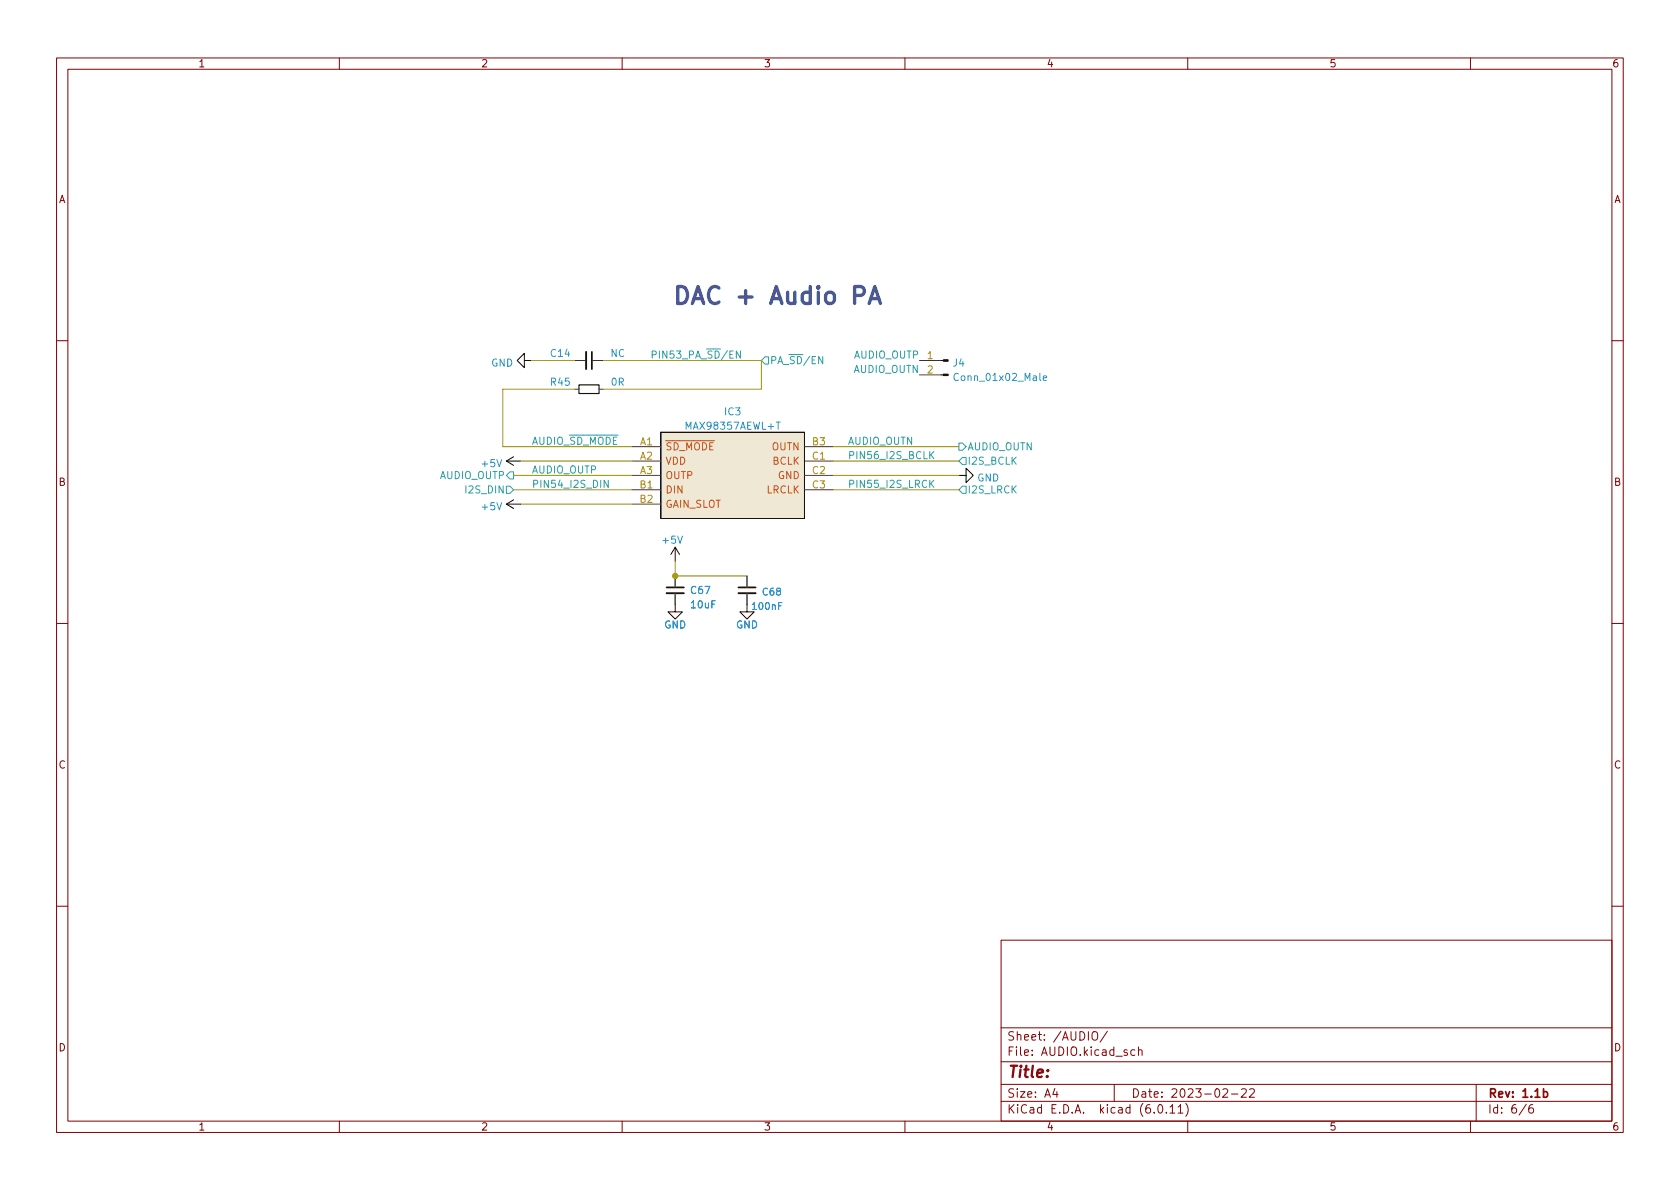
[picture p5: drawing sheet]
<svg xmlns="http://www.w3.org/2000/svg" width="297mm" height="210mm" viewBox="0 0 297 210" stroke-linecap="round" stroke-linejoin="round" font-family="sans-serif">
<g fill="none" stroke="#840000" stroke-width=".18">
<path d="M10 10.2h277v190.1h-277zM12 12.2h273v186.1h-273zM60 10.2v2M110 10.2v2M160 10.2v2M210 10.2v2M260 10.2v2M10 60.2h2M285 60.2h2M10 110.2h2M285 110.2h2M10 160.2h2"/>
<path d="M177 166.3h108v32h-108zM285 160.2h2M60 198.3v2M110 198.3v2M160 198.3v2M177 194.8h108M177 191.8h108M177 187.8h108M177 181.8h108M182.5 186.5v.1M182.5 185.7v.1M184.6 183.8v.1"/>
<path d="M184.6 183v.1M195.8 182.4l-1.3 1.9M197 191.8v3M201.3 185.8l.2-.2 .4 .1v.9M209.6 195.1a1.72 1.72 0 0 1 0 2.3M210 198.3v2M217.7 193.5h1.2M219.5 192.7l.6-.2 .2 .2 .1 .3-1 1h1M220.9 192.7l.6-.2 .2 .2 .1 .3-.9 1h.9M260 198.3v2M261 191.8v6.5M271 195.3a.6 .6 0 0 0-.7 .7v.5l.1 .3h.5l.2-.1 .1-.5-.2-.2-.4-.1-.3 .3"/>
</g>
<path d="M103.6 62.2v3.1M117.9 104.9h3M130.6 104.9h3" fill="none" stroke="#0a0a0a" stroke-width=".33"/>
<path d="M104.6 62.2v3.1M117.9 103.9h3M130.6 103.9h3" fill="none" stroke="#0a0a0a" stroke-width=".3"/>
<g fill="none" stroke="#493f36" stroke-width=".18">
<path d="M101.6 63.7h2M101.6 68.8h.8M104.6 63.7h2.1M105.9 68.8h.8M111.8 79h5M142.2 79h5.1M162.6 63.7h3.8M162.6 66.3h3.8M111.8 81.5h5M111.8 84.1h5M111.8 86.6h5M111.8 89.1h5"/>
<path d="M142.2 81.5h5.1M142.2 84.1h5.1M142.2 86.6h5.1M119.4 101.8v2.1M119.4 104.9v2M132.1 101.8v2.1M132.1 104.9v2"/>
</g>
<path d="M137.2 74.6h.7M137.6 74.6v1.3M183.9 66v1.1l.1 .2M184.5 66.9l.6-.1-.1-.3-.4-.1-.1 .2v.6h.5M87.9 81.3l.4 1.2 .4-1.2M87.9 88.9l.4 1.3 .4-1.3M119.8 94.8l.4 1.3 .5-1.3M138.2 106.5h-.5v1.3" fill="none" stroke="#268bd2" stroke-width=".18"/>
<g fill="none" stroke="#0a0a0a" stroke-width=".18">
<path d="M92.7 63.7v-1.2l-1.3 1.2 1.3 1.3v-1.3h1.3M116.8 76.4h25.4v15.3h-25.4zM166.4 66.3h.4M166.4 63.7h.4M89.5 81.5l1.3 .8M89.5 81.5h2.6M89.5 89.1l1.3 .8M89.5 89.1h2.6M90.8 80.8l-1.3 .7M90.8 88.4l-1.3 .7M119.4 96.8l-.8 1.2M119.4 96.8v2.5"/>
<path d="M119.4 96.8l.7 1.2M169.5 84.1h1.3v-1.3l1.3 1.3-1.3 1.2v-1.2M119.4 106.9v1.3h1.2l-1.2 1.3-1.3-1.3h1.3M132.1 106.9v1.3h1.2l-1.2 1.3-1.3-1.3h1.3"/>
</g>
<path d="M116.8 76.4h25.4v15.3h-25.4z" fill="#eee8d5" stroke="#eee8d5" stroke-width=".18"/>
<path d="M117.7 77.9h8.6" fill="none" stroke="#cb4b16" stroke-width=".18"/>
<g fill="#0a0a0a" stroke="#0a0a0a" stroke-width=".18">
<path d="M166.8 66.2h.8v.2h-.8z"/>
<path d="M166.8 63.6h.8v.3h-.8z"/>
</g>
<path d="M102.4 68.1h3.5v1.5h-3.5z" fill="none" stroke="#0a0a0a" stroke-width=".2"/>
<path d="M135.3 63.1h.6v1.3h-.6l-.7-.7zM139.5 62.7h2.5M165.1 79.8l-.7 .8M169.5 78.4h.7l.6 .6-.6 .6h-.7zM89.5 86h.7l.6 .6-.6 .6h-.7zM90.2 83.4h.6v1.3h-.6l-.7-.6zM107.5 84.9v1.3l-.7-1.3v1.3M164.6 85.5l.5 .7M164.6 80.4l.5 .7M165.1 84.9l-.7 .8M169.5 81.5l.7-.6h.6v1.3h-.6zM170.2 86h.6v1.2h-.6l-.7-.6z" fill="none" stroke="#2aa198" stroke-width=".18"/>
<path d="M94 63.7h7.6M101.6 68.8h-12.7v10.2h22.9M106.7 63.7h27.9v5.1h-27.9M147.3 79h22.2M90.8 84.1h21M90.8 86.6h21M92.1 89.1h19.7M92.1 81.5h19.7M119.4 99.3v2.5h12.7M147.3 84.1h22.2M147.3 86.6h22.2M147.3 81.5h22.2" fill="none" stroke="#990" stroke-width=".18"/>
<circle cx="119.4" cy="101.8" r=".46" fill="#859900" stroke="#859900" stroke-width=".18"/>
<g font-size="4.2" fill="#515593">
<text x="118.7" y="53.8">DAC +</text>
<text x="136.8" y="53.8">Audio</text>
<text x="151.8" y="53.8">PA</text>
</g>
<text font-size="2.8" fill="#840000" x="178" y="191.2">Title:</text>
<g font-size="2.1" fill="#840000">
<text x="178" y="184.5">Sheet:</text>
<text x="186.2" y="184.5">/AUDIO/</text>
<text x="178" y="187.2">File:</text>
<text x="184.4" y="187.2">AUDIO.kicad_sch</text>
<text x="178" y="197.4">KiCad</text>
<text x="178" y="194.6">Size:</text>
<text x="184.7" y="194.6">A4</text>
<text x="185.7" y="197.4">E.D.A.</text>
<text x="194.6" y="197.4">kicad</text>
<text x="200" y="194.6">Date:</text>
<text x="201.8" y="197.4">(6.0.11)</text>
<text x="207" y="194.6">2023-02-22</text>
<text x="263" y="194.6">Rev:</text>
<text x="263" y="197.4">Id:</text>
<text x="267.1" y="197.4">6/6</text>
<text x="269.1" y="194.6">1.1b</text>
</g>
<g font-size="1.8" fill="#840000">
<text x="35" y="12.3">1</text>
<text x="85" y="12.3">2</text>
<text x="135" y="12.3">3</text>
<text x="185" y="12.3">4</text>
<text x="235" y="12.3">5</text>
<text x="285" y="12.3">6</text>
<text x="10.4" y="36.3">A</text>
<text x="285.4" y="36.3">A</text>
<text x="10.3" y="86.3">B</text>
<text x="285.3" y="86.3">B</text>
<text x="10.3" y="136.3">C</text>
<text x="285.3" y="136.3">C</text>
<text x="10.3" y="186.3">D</text>
<text x="285.3" y="186.3">D</text>
<text x="35" y="200.3">1</text>
<text x="85" y="200.3">2</text>
<text x="135" y="200.3">3</text>
<text x="185" y="200.3">4</text>
<text x="235" y="200.3">5</text>
<text x="285" y="200.3">6</text>
</g>
<g font-size="1.8" fill="#268bd2">
<text x="86.8" y="65.2">GND</text>
<text x="97.1" y="63.5">C14</text>
<text x="107.8" y="63.5">NC</text>
<text x="168.4" y="65.2">J4</text>
<text x="97.1" y="68.6">R45</text>
<text x="107.9" y="68.6">0R</text>
<text x="168.4" y="67.7">Conn_01x02_Male</text>
<text x="120.9" y="76.4">MAX98357AEWL+T</text>
<text x="127.9" y="73.8">IC3</text>
<text x="172.7" y="85.5">GND</text>
<text x="84.9" y="90.6">+5V</text>
<text x="116.8" y="96.5">+5V</text>
<text x="121.9" y="105.4">C67</text>
<text x="121.9" y="108">10uF</text>
<text x="117.4" y="111.5">GND</text>
<text x="130.1" y="111.5">GND</text>
</g>
<g font-size="1.8" fill="#2aa198">
<text x="114.9" y="63.4">PIN53_PA_~{SD}/EN</text>
<text x="136.1" y="64.8">PA_~{SD}/EN</text>
<text x="150.9" y="65.9">AUDIO_OUTN</text>
<text x="150.9" y="63.4">AUDIO_OUTP</text>
<text x="84.9" y="83">+5V</text>
<text x="94" y="83.7">AUDIO_OUTP</text>
<text x="94" y="78.6">AUDIO_~{SD_MODE}</text>
<text x="149.9" y="78.6">AUDIO_OUTN</text>
<text x="149.9" y="81.2">PIN56_I2S_BCLK</text>
<text x="171" y="80">AUDIO_OUTN</text>
<text x="171" y="82.6">I2S_BCLK</text>
<text x="77.7" y="85.1">AUDIO_OUTP</text>
<text x="82" y="87.6">I2S_DIN</text>
<text x="94" y="86.3">PIN54_I2S_DIN</text>
<text x="149.9" y="86.3">PIN55_I2S_LRCK</text>
<text x="171" y="87.6">I2S_LRCK</text>
</g>
<g font-size="1.8" fill="#b58900">
<text x="163.8" y="63.5">1</text>
<text x="163.8" y="66">2</text>
<text x="113.1" y="78.7">A1</text>
<text x="113.1" y="81.3">A2</text>
<text x="113.1" y="83.8">A3</text>
<text x="143.5" y="78.7">B3</text>
<text x="143.5" y="81.3">C1</text>
<text x="143.5" y="83.8">C2</text>
<text x="113" y="86.4">B1</text>
<text x="113" y="88.9">B2</text>
<text x="143.5" y="86.4">C3</text>
</g>
<g font-size="1.8" fill="#cb4b16">
<text x="117.6" y="80">~{SD_MODE}</text>
<text x="117.6" y="82.6">VDD</text>
<text x="136.4" y="80">OUTN</text>
<text x="136.5" y="82.6">BCLK</text>
<text x="117.6" y="85.1">OUTP</text>
<text x="117.6" y="87.6">DIN</text>
<text x="135.5" y="87.6">LRCLK</text>
<text x="137.5" y="85.1">GND</text>
<text x="117.6" y="90.2">GAIN_SLOT</text>
</g>
<g font-size="1.7" fill="#268bd2">
<text x="134.6" y="105.7">C68</text>
<text x="132.7" y="108.2">100nF</text>
</g>
</svg>
